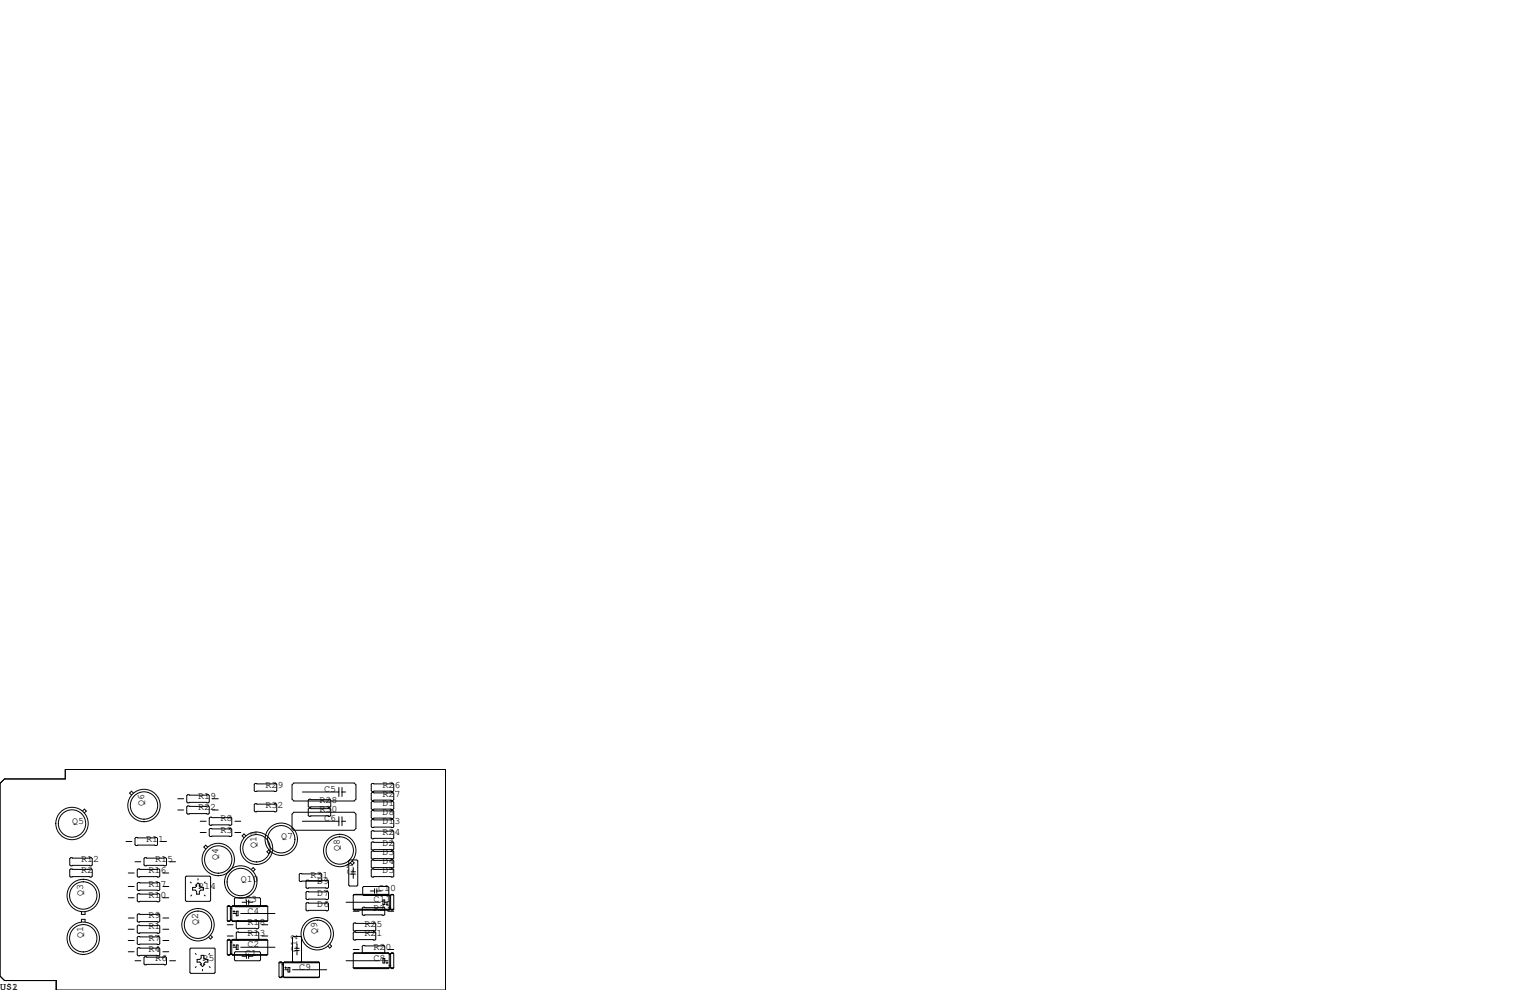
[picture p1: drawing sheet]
<svg xmlns="http://www.w3.org/2000/svg" width="432mm" height="279mm" viewBox="0 0 432 279" stroke-linecap="round" stroke-linejoin="round" font-family="sans-serif">
<g fill="none" stroke="#000" stroke-width=".28">
<path d="M0 221.1l1.3-1.3h17.1v-2.6h107.3v62.2h-109.8v-2.7h-14.6l-1.3-1.2zM23.3 228.9l.5-.6 .6 .6-.6 .5M35.6 237.5h1.6M37.6 223.8l-.5-.5-.5 .5 .5 .6M38.4 236.3h5.8l.3 .3v1.8l-.3 .2h-5.8l-.3-.2v-1.8zM45.3 237.5h1.7M50.2 225.4h1.6M50.2 228.6h1.6M53 227.5h5.8l.3 .2v1.8l-.3 .2h-5.8l-.3-.2v-1.8zM53 224.3h5.8l.3 .2v1.8l-.3 .3h-5.8l-.3-.3v-1.8zM56.5 234.9h1.7M56.5 231.8h1.7"/>
<path d="M58.6 239.1l-.5-.6-.6 .6 .6 .5M59.3 233.8h5.9l.2 .3v1.7l-.2 .3h-5.9l-.2-.3v-1.7zM59.3 230.6h5.9l.2 .3v1.8l-.2 .2h-5.9l-.2-.2v-1.8zM59.9 225.4h1.7M59.9 228.6h1.7M66.3 234.9h1.6M66.3 231.8h1.6M69.4 235.9l-.5-.5-.6 .5 .6 .5M72 221.1h5.9l.2 .3v1.7l-.2 .3h-5.9l-.2-.3v-1.7zM72 226.8h5.9l.2 .3v1.8l-.2 .2h-5.9l-.2-.2v-1.8zM75.9 239.9l-.6 .5 .6 .5 .5-.5M82.4 229.7l.5-.5h17l.6 .5v4.1l-.6 .5h-17l-.5-.5z"/>
<path d="M82.4 221.5l.5-.5h17l.6 .5v4.1l-.6 .5h-17l-.5-.5zM85.3 231.8h10.3M85.3 223.5h10.3M87.2 228.1h5.9l.2 .2v1.8l-.2 .3h-5.9l-.2-.3v-1.8zM87.2 225.6h5.9l.2 .2v1.8l-.2 .2h-5.9l-.2-.2v-1.8zM95.6 222.2v2.6M95.6 230.5v2.5M96.5 231.8h1M96.5 222.2v2.6M96.5 230.5v2.5M96.5 223.5h1M105 221.1h5.9l.2 .3v1.7l-.2 .3h-5.9l-.2-.3v-1.7z"/>
<path d="M105 226.2h5.9l.2 .2v1.8l-.2 .3h-5.9l-.2-.3v-1.8zM105 223.6h5.9l.2 .3v1.8l-.2 .2h-5.9l-.2-.2v-1.8zM105 228.7h5.9l.2 .3v1.8l-.2 .2h-5.9l-.2-.2v-1.8zM105 231.3h5.9l.2 .2v1.8l-.2 .3h-5.9l-.2-.3v-1.8zM105 234.4h5.9l.2 .3v1.8l-.2 .2h-5.9l-.2-.2v-1.8zM105 237.6h5.9l.2 .3v1.7l-.2 .3h-5.9l-.2-.3v-1.7zM19.9 242.1h5.9l.2 .2v1.8l-.2 .2h-5.9l-.2-.2v-1.8zM19.9 245.2h5.9l.2 .3v1.8l-.2 .2h-5.9l-.2-.2v-1.8zM23 257.3v.8h1v-.8M36.2 259.1h1.6M36.2 253.4h1.6M36.2 250.2h1.6"/>
<path d="M36.2 246.4h1.6M38.1 243.2h1.7M38.7 245.5l.3-.3h5.8l.3 .3v1.8l-.3 .2h-5.8l-.3-.2zM38.7 249.3l.3-.3h5.8l.3 .3v1.8l-.3 .2h-5.8l-.3-.2zM38.7 252.5l.3-.3h5.8l.3 .3v1.8l-.3 .2h-5.8l-.3-.2zM38.7 258.2l.3-.3h5.8l.3 .3v1.8l-.3 .2h-5.8l-.3-.2zM40.9 242.1h5.8l.3 .2v1.8l-.3 .2h-5.8l-.3-.2v-1.8zM46 259.1h1.6M46 253.4h1.6M46 250.2h1.6M46 246.4h1.6M47.9 243.2h1.6"/>
<path d="M52.3 247.5l.3-.2h6.6l.2 .2v6.6l-.2 .3h-6.6l-.3-.3zM53.7 248.9l.3 .3M54.1 252.6l-.3 .3M54.4 250.4h.7l.4-.3v-.3h-.3l.7-.6 .6 .6h-.2v.3l.3 .3h.8v.8h-.8l-.3 .4v.7h-.8v-.7l-.4-.4h-.7zM55.9 248v.4M57.7 252.6l.2 .3M57.9 248.9l-.2 .3M64.1 255.8v4l.3 .2M64.1 255.8l.3-.2h.4l.2 .2v4M64.1 255.8h11.5M64.3 259.9h.6M64.4 260h.1"/>
<path d="M64.4 255.7h.4M65 259.8l-.6 .2M65 256.4h.4M65 259.8h.4M65 259.7h.4M65.2 256h.1M65.4 259.8l.3 .2M65.5 259.9h9.9M65.7 260h.1M65.7 255.7h9.6M65.8 257.8h.9M65.8 257.2h.5"/>
<path d="M66 257v.5M66.2 253.6l.2-.2h6.9l.2 .2v2.1l-.2 .2h-6.9l-.2-.2zM66.7 257.2h.5v1.2h-.5zM67.4 260l-.5-.2-.2 .3v1.8l.2 .2h5.9l.2-.2v-1.8l-.2-.3-.5 .2M67.9 257.8h9.7M68.3 254.6h1.2M69.5 254v1.3M70.2 254v1.3M70.2 254.6h1.2M70.9 245.4l.6-.5 .5 .5-.5 .5M75.6 255.8l-.3-.2h-9.6l-.3 .2v4M75.6 255.8v4l-.3 .2h-9.6"/>
<path d="M84.5 246.8l.2-.3h5.9l.2 .3v1.7l-.2 .3h-5.9l-.2-.3zM86.4 248.7l.2-.3h5.9l.2 .3v1.7l-.2 .3h-5.9l-.2-.3zM86.4 255l.2-.2h5.9l.2 .2v1.8l-.2 .2h-5.9l-.2-.2zM86.4 251.8l.2-.2h5.9l.2 .2v1.8l-.2 .3h-5.9l-.2-.3zM97.7 254.6h9.6M98.7 242.7h2l.3 .3v6.8l-.3 .3h-2l-.3-.3v-6.8zM99.1 246.7h1.2M99.1 246h1.2M99.4 243l.5 .5-.5 .6-.5-.6M99.7 257.2h1.6M99.7 244.9v1.1M99.7 246.7v1.2"/>
<path d="M99.7 256.6h11.4M99.8 252.5h9.9M99.9 256.7h9.7M102.2 256.3l.3-.3h5.8l.3 .3v1.8l-.3 .2h-5.8l-.3-.2zM102.4 250.4l.2-.2h6.9l.2 .2v2.1l-.2 .2h-6.9l-.2-.2zM104.5 251.5h1.2M104.8 245.5l.2-.3h5.9l.2 .3v1.8l-.2 .2h-5.9l-.2-.2zM105 240.2h5.9l.2 .2v1.8l-.2 .2h-5.9l-.2-.2v-1.8zM105 242.7h5.9l.2 .3v1.7l-.2 .3h-5.9l-.2-.3v-1.7zM105.7 250.8v1.3M106.3 250.8v1.3M106.3 251.5h1.3"/>
<path d="M108.1 254h.5v1.3h-.5zM108.6 254.6h.9M109 255.2h.5M109.2 255v.5M109.5 257.2h1.6M109.6 252.4h-9.7l-.2 .3v3.9M109.6 252.4l-9.7 .1M109.6 252.4l.3 .3M109.9 256h.3M109.9 252.7v3.9l-.3 .3h-9.7l-.2-.3M109.9 252.7h.3M109.9 252.8h.3"/>
<path d="M110 256.5h.1M110.2 252.7v3.9l.3 .3h.4l.2-.3M110.4 252.5h.6M110.5 256.7h.4M110.9 252.4h-.4l-.3 .3M110.9 252.4l.2 .3v3.9M110.9 252.4l-.4 .1M23 260.2v-.7h1v.7M36.2 262.3h1.6M36.2 268.6h1.6M36.2 265.4h1.6M38.1 271.1h1.7"/>
<path d="M38.7 261.4l.3-.3h5.8l.3 .3v1.7l-.3 .3h-5.8l-.3-.3zM38.7 264.5l.3-.2h5.8l.3 .2v1.8l-.3 .3h-5.8l-.3-.3zM38.7 267.7l.3-.2h5.8l.3 .2v1.8l-.3 .2h-5.8l-.3-.2zM40.6 270.3l.3-.3h5.8l.3 .3v1.7l-.3 .3h-5.8l-.3-.3zM46 262.3h1.6M46 268.6h1.6M46 265.4h1.6M47.9 271.1h1.6M53.6 267.8l.2-.2h6.7l.2 .2v6.6l-.2 .3h-6.7l-.2-.3zM55.1 269.1l.3 .3M55.4 272.8l-.3 .2M55.6 270.8h.8l.4-.4v-.8h.7v.8l.4 .4h.8v.7h-.8l-.4 .4v.3h.3l-.6 .6-.7-.6h.3v-.3l-.4-.4h-.8z"/>
<path d="M57.2 273.6v.4M59.1 272.8l.2 .2M59.2 269.1l-.3 .3M59.4 264l.5 .5-.5 .5-.5-.5M64.1 264.2h1.7M64.1 265.4v3.9l.3 .3M64.1 265.4l.3-.3h.4l.2 .3v3.9M64.1 265.4h11.5M64.1 261h1.7M64.3 269.4h.6M64.4 265.2h.4M64.4 269.5v.1"/>
<path d="M65 265.9h.4M65 269.3l-.6 .2M65 269.3h.4M65 269.2h.4M65.2 265.5h.1M65.4 269.3l.3 .3M65.5 269.4h9.9M65.7 265.2h9.6M65.7 269.5v.1M65.8 267.3h.9M65.8 266.8h.5M66 266.5v.5"/>
<path d="M66.2 268.9l.2-.3h6.9l.2 .3v2l-.2 .2h-6.9l-.2-.2zM66.7 263.3l.2-.3h5.9l.2 .3v1.7l-.2 .3h-5.9l-.2-.3zM66.7 266.7h.5v1.3h-.5zM67.9 267.3h9.7M68.3 269.9h1.2M69.5 269.2v1.3M70.2 269.9h1.2M70.2 269.2v1.3M73.9 264.2h1.7M73.9 261h1.7M75.6 265.4l-.3-.3h-9.6l-.3 .3v3.9M75.6 265.4v3.9l-.3 .2h-9.6"/>
<path d="M78.7 271.7l.3-.2h.4l.2 .2v4M78.7 271.7v4l.3 .2M78.7 271.7h11.5M78.9 275.8h.6M79 271.6h.4M79 275.9h.1M79.6 272.3h.4M79.6 275.7l-.6 .2M79.6 275.7h.4M79.6 275.5h.4M79.6 275.6h.4M79.8 271.8h.1"/>
<path d="M80 275.7l.3 .2M80.1 275.8h9.9M80.3 271.6h9.6M80.3 275.9h.1M80.4 273.7h.9M80.4 273.1h.5M80.6 272.9v.5M81.3 273h.5v1.3h-.5zM82.6 264.5l.2-.2h2l.3 .2v6.9l-.3 .3h-2l-.2-.3zM82.6 273.7h9.6M83.2 267.6h1.3M83.2 268.3h1.3"/>
<path d="M83.8 266.4v1.2M83.8 268.3v1.2M90.2 271.7l-.3-.2h-9.6l-.3 .2v4M90.2 271.7v4l-.3 .2h-9.6M93.1 266.5l.5 .5-.5 .6-.6-.6M97.7 271.1h9.6M99.7 263.3l.2-.3h5.9l.2 .3v1.7l-.2 .3h-5.9l-.2-.3zM99.7 268h1.6M99.7 260.7l.2-.2h5.9l.2 .2v1.8l-.2 .3h-5.9l-.2-.3zM99.7 273.1h11.4M99.8 269h9.9M99.9 273.2h9.7"/>
<path d="M103 269l-.5 .1-.3-.2v-1.8l.3-.3h5.8l.3 .3v1.8l-.3 .2-.5-.1M108.1 270.5h.5v1.3h-.5zM108.6 271.1h.9M109 271.7h.5M109.2 271.5v.5M109.5 268h1.6M109.6 268.9l-9.7 .1M109.6 268.9h-9.7l-.2 .3v3.9M109.6 268.9l.3 .3M109.9 269.3h.3M109.9 269.2h.3M109.9 269.2v3.9l-.3 .3h-9.7l-.2-.3"/>
<path d="M109.9 272.5h.3M110 273h.1M110.2 269.2v3.9l.3 .3h.4l.2-.3M110.4 269h.6M110.5 273.2h.4M110.9 268.9l-.4 .1M110.9 268.9l.2 .3v3.9M110.9 268.9h-.4l-.3 .3"/>
<circle cx="20.3" cy="232.4" r="4.6"/>
<circle cx="20.3" cy="232.4" r="3.9"/>
<circle cx="40.6" cy="227.3" r="4.6"/>
<circle cx="40.6" cy="227.3" r="3.9"/>
<circle cx="72.4" cy="239.4" r="4.6"/>
<circle cx="72.4" cy="239.4" r="3.9"/>
<circle cx="79.4" cy="236.9" r="3.9"/>
<circle cx="79.4" cy="236.9" r="4.6"/>
<circle cx="23.5" cy="252.7" r="3.9"/>
<circle cx="23.5" cy="252.7" r="4.6"/>
<circle cx="61.6" cy="242.6" r="4.6"/>
<circle cx="61.6" cy="242.6" r="3.9"/>
<circle cx="67.9" cy="248.9" r="3.9"/>
<circle cx="67.9" cy="248.9" r="4.6"/>
<circle cx="95.9" cy="240" r="3.9"/>
<circle cx="95.9" cy="240" r="4.6"/>
<circle cx="23.5" cy="264.8" r="4.6"/>
<circle cx="23.5" cy="264.8" r="3.9"/>
<circle cx="55.9" cy="261" r="3.9"/>
<circle cx="55.9" cy="261" r="4.6"/>
<circle cx="89.5" cy="263.5" r="3.9"/>
<circle cx="89.5" cy="263.5" r="4.6"/>
</g>
<g font-size="2.8">
<text x="40.6" y="227.3" transform="rotate(-90 40.6 227.3)">Q6</text>
<text x="55.9" y="225.4">R19</text>
<text x="74.9" y="222.2">R29</text>
<text x="74.9" y="228">R32</text>
<text x="90.2" y="226.7">R28</text>
<text x="91.4" y="223.5">C5</text>
<text x="107.9" y="227.3">D1</text>
<text x="107.9" y="222.2">R26</text>
<text x="107.9" y="224.8">R27</text>
<text x="20.3" y="232.4">Q5</text>
<text x="55.9" y="228.6">R22</text>
<text x="62.2" y="231.8">R8</text>
<text x="90.2" y="229.2">R30</text>
<text x="91.4" y="231.8">C6</text>
<text x="107.9" y="229.9">D8</text>
<text x="107.9" y="232.4">D13</text>
<text x="41.3" y="237.5">R11</text>
<text x="62.2" y="234.9">R3</text>
<text x="72.4" y="239.4" transform="rotate(-90 72.4 239.4)">Q11</text>
<text x="79.4" y="236.9">Q7</text>
<text x="107.9" y="238.8">D2</text>
<text x="107.9" y="235.6">R24</text>
<text x="22.9" y="243.2">R12</text>
<text x="43.8" y="243.2">R15</text>
<text x="61.6" y="242.6" transform="rotate(-90 61.6 242.6)">Q4</text>
<text x="95.9" y="240" transform="rotate(-90 95.9 240)">Q8</text>
<text x="107.9" y="241.3">D3</text>
<text x="107.9" y="243.8">D4</text>
<text x="22.9" y="246.4">R2</text>
<text x="41.9" y="250.2">R17</text>
<text x="41.9" y="246.4">R16</text>
<text x="55.9" y="250.8">R14</text>
<text x="67.9" y="248.9">Q10</text>
<text x="87.6" y="247.6">R31</text>
<text x="89.5" y="249.6">D9</text>
<text x="99.7" y="247" transform="rotate(-90 99.7 247)">C7</text>
<text x="106.7" y="251.5">C10</text>
<text x="107.9" y="246.4">D5</text>
<text x="23.5" y="252.7" transform="rotate(-90 23.5 252.7)">Q3</text>
<text x="41.9" y="253.4">R10</text>
<text x="69.2" y="254.6">C3</text>
<text x="69.8" y="257.8">C4</text>
<text x="89.5" y="255.9">D6</text>
<text x="89.5" y="252.7">D7</text>
<text x="105.4" y="257.2">R23</text>
<text x="105.4" y="254.6">C11</text>
<text x="41.9" y="262.3">R1</text>
<text x="41.9" y="259.1">R9</text>
<text x="55.9" y="261" transform="rotate(-90 55.9 261)">Q2</text>
<text x="69.8" y="261">R18</text>
<text x="89.5" y="263.5" transform="rotate(-90 89.5 263.5)">Q9</text>
<text x="102.9" y="261.6">R25</text>
<text x="23.5" y="264.8" transform="rotate(-90 23.5 264.8)">Q1</text>
<text x="41.9" y="268.6">R4</text>
<text x="41.9" y="265.4">R7</text>
<text x="69.2" y="269.9">C1</text>
<text x="69.8" y="264.2">R13</text>
<text x="69.8" y="267.3">C2</text>
<text x="83.8" y="268.6" transform="rotate(-90 83.8 268.6)">C12</text>
<text x="102.9" y="264.2">R21</text>
<text x="105.4" y="268">R20</text>
<text x="43.8" y="271.1">R6</text>
<text x="57.1" y="271.1">R5</text>
<text x="84.5" y="273.7">C9</text>
<text x="105.4" y="271.1">C8</text>
<text x="0" y="279.4">U$1</text>
<text x="3.4" y="279.4">2</text>
</g>
</svg>
